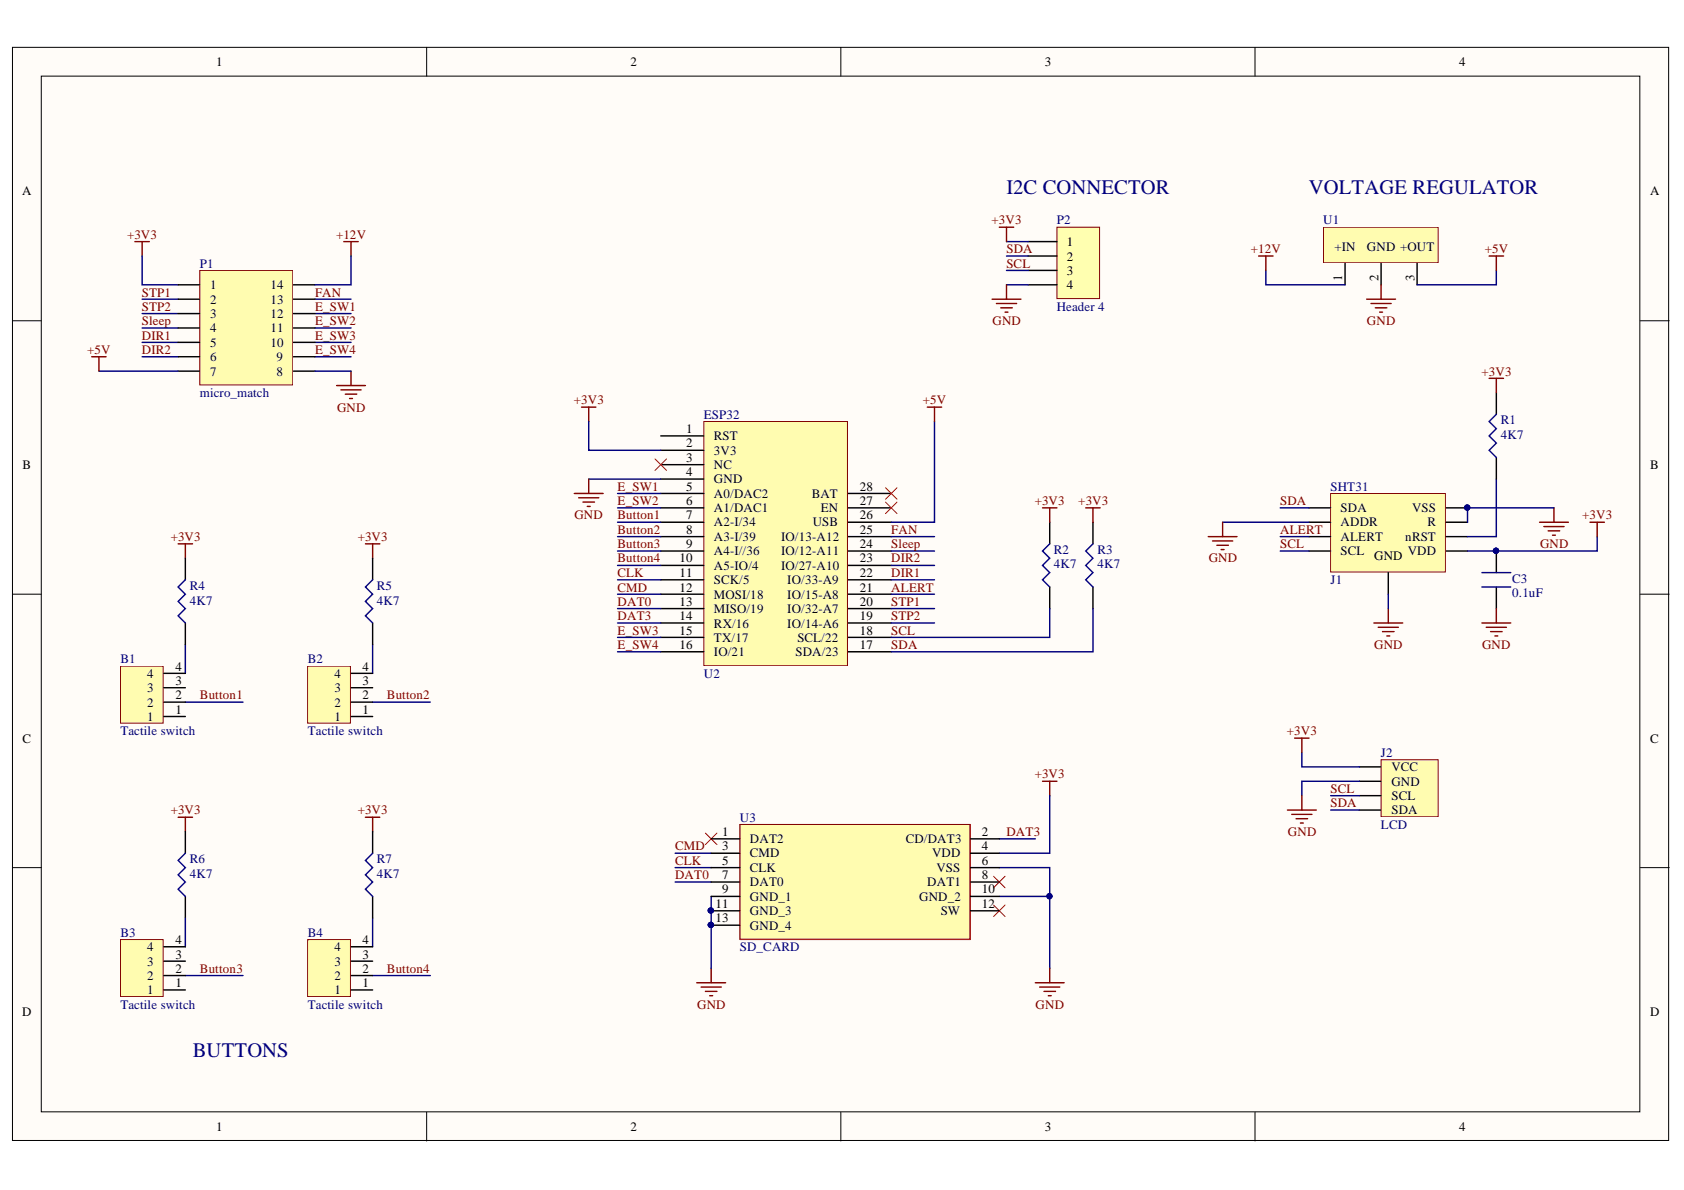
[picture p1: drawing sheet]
# Altium project Front_PCB.PrjPcb
Company: IRNAS; ProjectTitle: FRONT_PCB; Version: v0.2; Website: irnas.eu
2 sheets, 21 parts. Net scope: global (net labels, ports and power ports of the same name join across sheets).
Board file: Front_PCB.PcbDoc
Sheets:
  PAGE1-CONTENTS.SchDoc
  PAGE2-Front_PCB.SchDoc

## Sheet PAGE1-CONTENTS.SchDoc
size A3

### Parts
(Parts that share a designator on the sheet are numbered #1, #2 ... from top to bottom, then left to right.)
*?#1  SDTitleBlock  (value not drawn)  (graphical)

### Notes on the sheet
- CONTENTS:
- 1. Mirco match connector moved 2mm towards feather
- ISSUES CLOSED:
- PAGE1 - CONTENTS
- PAGE2 - Front_PCB
- Version Revision:
- BLOCK DIAGRAM
- V0.1  -23.10.2018.
- Buttons
- ESP32 adafruit
- LCD
- V0.2  -25.11.2018.
- DESIGN CONSIDERATIONS
- DESIGN NOTE:
  Example text for informational
  design notes.
- DESIGN NOTE:
  Example text for critical
  design notes.
- LAYOUT NOTE:
  Example text for critical
  layout guidelines.

## Sheet PAGE2-Front_PCB.SchDoc
size A3

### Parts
(Parts that share a designator on the sheet are numbered #1, #2 ... from top to bottom, then left to right.)
*?#2  SDTitleBlock  (value not drawn)  (graphical)
B1  B3FS-1050  [B3F-1050]
B2  B3FS-1050  [B3F-1050]
B3  B3FS-1050  [B3F-1050]
B4  B3FS-1050  [B3F-1050]
C3  0.1uF  [CAP0603]
J1  SHT31  [SON50P250X100_HS-9N]
J2  LCD  [LCD_DISPLAY]
P1  micro_match  [micro_Match]
P2  Header 4  [HDR1X4]
R1  4K7  [RES0603]
R2  4K7  [RES0603]
R3  4K7  [RES0603]
R4  4K7  [RES0603]
R5  4K7  [RES0603]
R6  4K7  [RES0603]
R7  4K7  [RES0603]
U1  VOLTAGE REGULATOR  [DC-DC]
U2  ESP32  [ESP32]
U3  SD_CARD  [SD_CARD]

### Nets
+3V3: C3.2 J1.5(VDD) J2.1(VCC) P1.1 P2.1 R1.2 R2.2 R3.2 R4.2 R5.2 R6.2 R7.2 U2.2(3V3) U3.4(VDD)
+5V: P1.7 U1.3(+OUT) U2.26(USB)
+12V: P1.14 U1.1(+IN)
GND: C3.1 J1.2(ADDR) J1.7(R) J1.8(VSS) J1.9(GND) J2.2(GND) P1.8 P2.4 U1.2(GND) U2.4(GND) U3.6(VSS) U3.9(GND_1) U3.10(GND_2) U3.11(GND_3) U3.13(GND_4)
ALERT: J1.3(ALERT) U2.21(IO/15-A8)
Button1: B1.2 U2.7(A2-I/34)
Button2: B2.2 U2.8(A3-I/39)
Button3: B3.2 U2.9(A4-I//36)
Button4: B4.2 U2.10(A5-IO/4)
CLK: U2.11(SCK/5) U3.5(CLK)
CMD: U2.12(MOSI/18) U3.3(CMD)
DAT0: U2.13(MISO/19) U3.7(DAT0)
DAT3: U2.14(RX/16) U3.2(CD/DAT3)
DIR1: P1.5 U2.22(IO/33-A9)
DIR2: P1.6 U2.23(IO/27-A10)
E_SW1: P1.12 U2.5(A0/DAC2)
E_SW2: P1.11 U2.6(A1/DAC1)
E_SW3: P1.10 U2.15(TX/17)
E_SW4: P1.9 U2.16(IO/21)
FAN: P1.13 U2.25(IO/13-A12)
SCL: J1.4(SCL) J2.3(SCL) P2.3 R2.1 U2.18(SCL/22)
SDA: J1.1(SDA) J2.4(SDA) P2.2 R3.1 U2.17(SDA/23)
Sleep: P1.4 U2.24(IO/12-A11)
STP1: P1.2 U2.20(IO/32-A7)
STP2: P1.3 U2.19(IO/14-A6)
NetB1_4: B1.4 R4.1
NetB2_4: B2.4 R5.1
NetB3_4: B3.4 R6.1
NetB4_4: B4.4 R7.1
NetJ1_6: J1.6(nRST) R1.1

Not connected (* = marked no-connect by the designer): B1 1 3; B2 1 3; B3 1 3; B4 1 3; U2 1(RST) 3(NC)* 27(EN)* 28(BAT)*; U3 1(DAT2)* 8(DAT1)* 12(SW)*

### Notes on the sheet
- BUTTONS
- (near P2) I2C CONNECTOR

## Assembly variants
Variant of PCB_Project: all parts fitted
